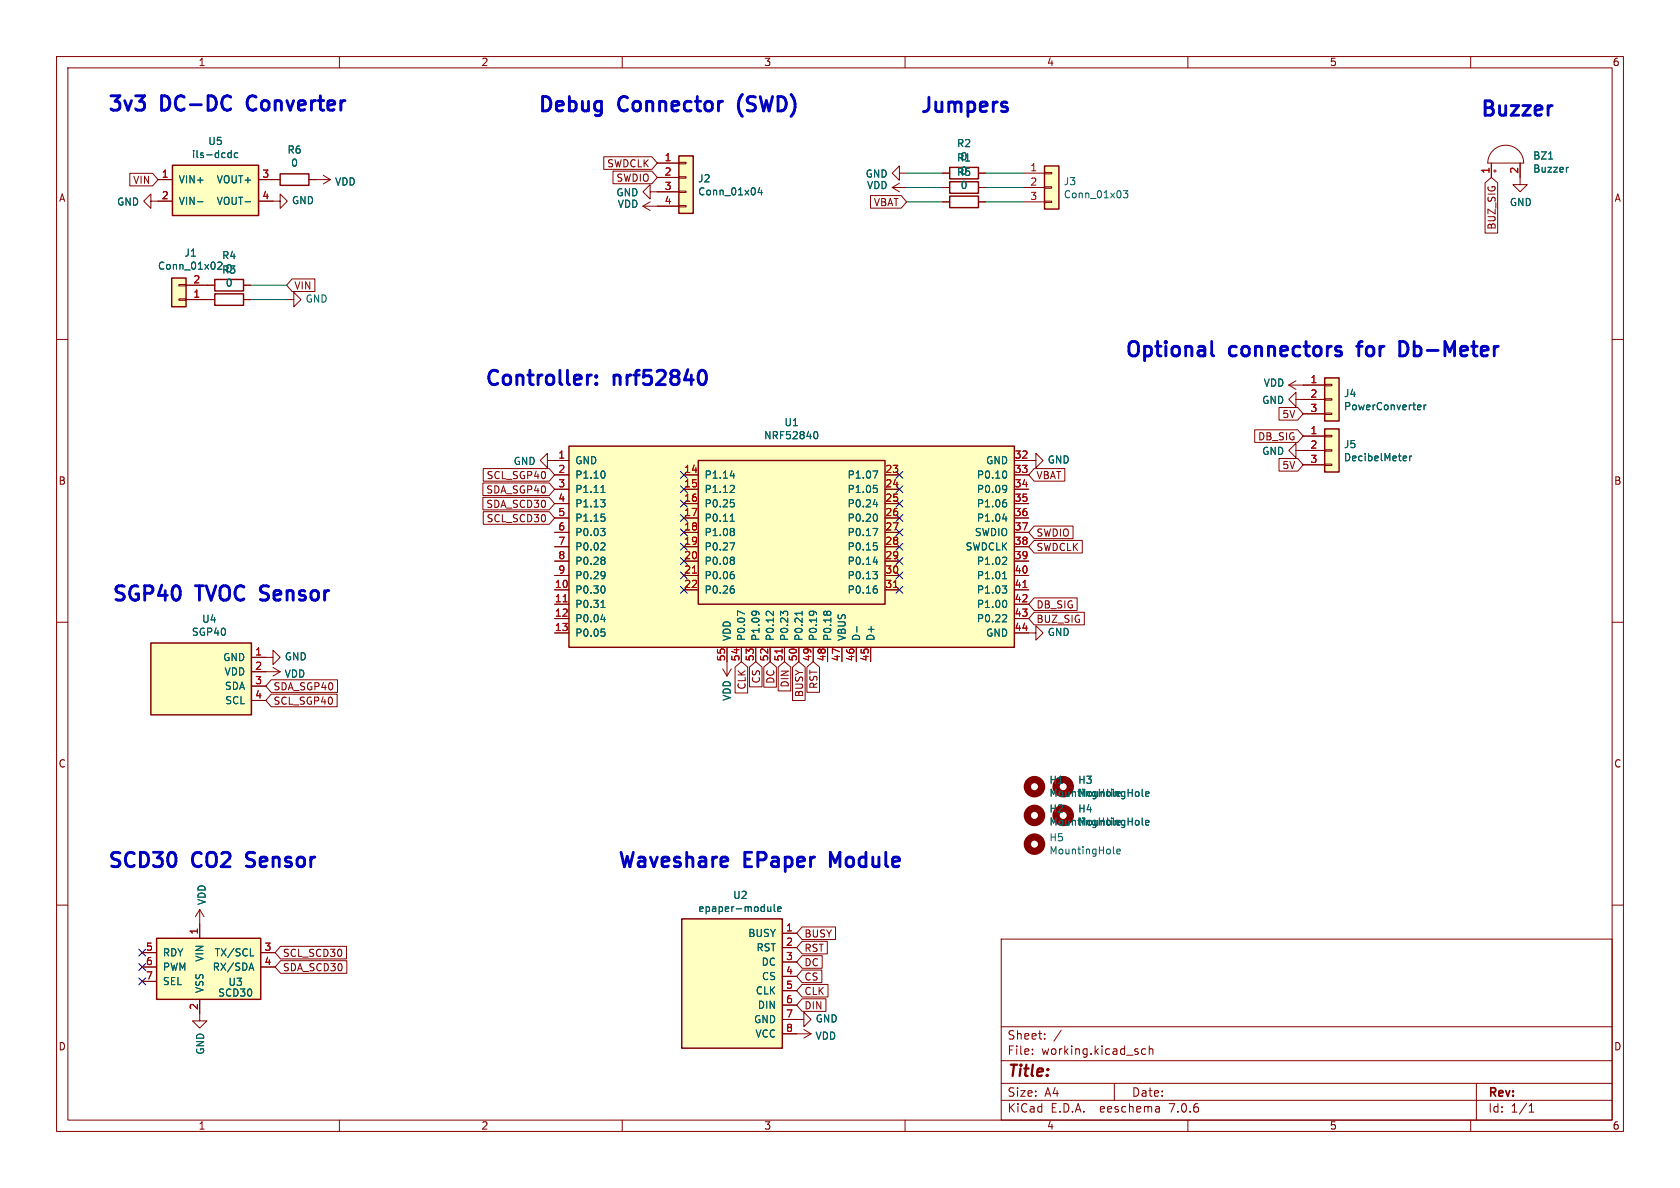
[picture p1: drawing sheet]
EESchema Schematic File Version 4
EELAYER 30 0
EELAYER END
$Descr A4 11693 8268
encoding utf-8
Sheet 1 1
Title ""
Date ""
Rev ""
Comp ""
Comment1 ""
Comment2 ""
Comment3 ""
Comment4 ""
$EndDescr
Text GLabel 5460 4605 3    50   Input ~ 0
DIN
Text GLabel 5160 4605 3    50   Input ~ 0
CLK
Text GLabel 5260 4605 3    50   Input ~ 0
CS
Text GLabel 5360 4605 3    50   Input ~ 0
DC
Text GLabel 5560 4605 3    50   Input ~ 0
BUSY
$Comp
L power:GND #PWR0101
U 1 1
P 7160 3205
F 0 "#PWR0101" H 7160 2955 50  0001 C CNN
F 1 "GND" V 7165 3077 50  0000 R CNN
F 2 "" H 7160 3205 50  0001 C CNN
F 3 "" H 7160 3205 50  0001 C CNN
	1    7160 3205
	0    -1   -1   0   
$EndComp
$Comp
L power:GND #PWR0102
U 1 1
P 3860 3205
F 0 "#PWR0102" H 3860 2955 50  0001 C CNN
F 1 "GND" V 3865 3077 50  0000 R CNN
F 2 "" H 3860 3205 50  0001 C CNN
F 3 "" H 3860 3205 50  0001 C CNN
	1    3860 3205
	0    1    1    0   
$EndComp
$Comp
L power:GND #PWR0103
U 1 1
P 7160 4405
F 0 "#PWR0103" H 7160 4155 50  0001 C CNN
F 1 "GND" V 7165 4277 50  0000 R CNN
F 2 "" H 7160 4405 50  0001 C CNN
F 3 "" H 7160 4405 50  0001 C CNN
	1    7160 4405
	0    -1   -1   0   
$EndComp
Text GLabel 7160 3705 2    50   Input ~ 0
SWDIO
Text GLabel 7160 3805 2    50   Input ~ 0
SWDCLK
Text GLabel 3860 3305 0    50   Input ~ 0
SCL_SGP40
Text GLabel 3860 3405 0    50   Input ~ 0
SDA_SGP40
Text GLabel 5545 6495 2    50   Input ~ 0
BUSY
Text GLabel 5545 6595 2    50   Input ~ 0
RST
Text GLabel 5545 6695 2    50   Input ~ 0
DC
Text GLabel 5545 6795 2    50   Input ~ 0
CS
Text GLabel 5545 6895 2    50   Input ~ 0
CLK
Text GLabel 5545 6995 2    50   Input ~ 0
DIN
$Comp
L power:GND #PWR0104
U 1 1
P 5545 7095
F 0 "#PWR0104" H 5545 6845 50  0001 C CNN
F 1 "GND" V 5550 6967 50  0000 R CNN
F 2 "" H 5545 7095 50  0001 C CNN
F 3 "" H 5545 7095 50  0001 C CNN
	1    5545 7095
	0    -1   -1   0   
$EndComp
$Comp
L power:VDD #PWR0105
U 1 1
P 5545 7195
F 0 "#PWR0105" H 5545 7045 50  0001 C CNN
F 1 "VDD" V 5560 7322 50  0000 L CNN
F 2 "" H 5545 7195 50  0001 C CNN
F 3 "" H 5545 7195 50  0001 C CNN
	1    5545 7195
	0    1    1    0   
$EndComp
Text GLabel 5660 4605 3    50   Input ~ 0
RST
$Comp
L epaper-module:epaper-module U2
U 1 1
P 5045 6895
F 0 "U2" H 5153 7560 50  0000 C CNN
F 1 "epaper-module" H 5153 7469 50  0000 C CNN
F 2 "waveshare-epaper-module:epaper-module" H 5045 6895 50  0001 C CNN
F 3 "" H 5045 6895 50  0001 C CNN
	1    5045 6895
	1    0    0    -1  
$EndComp
$Comp
L power:VDD #PWR0106
U 1 1
P 5060 4605
F 0 "#PWR0106" H 5060 4455 50  0001 C CNN
F 1 "VDD" V 5060 4730 50  0000 L CNN
F 2 "" H 5060 4605 50  0001 C CNN
F 3 "" H 5060 4605 50  0001 C CNN
	1    5060 4605
	-1   0    0    1   
$EndComp
$Comp
L nrf52-waveshare:NRF52840 U1
U 1 1
P 5560 3805
F 0 "U1" H 5510 4670 50  0000 C CNN
F 1 "NRF52840" H 5510 4579 50  0000 C CNN
F 2 "nrf52840-waveshare:nrf52-waveshare" H 5560 3805 50  0001 C CNN
F 3 "" H 5560 3805 50  0001 C CNN
	1    5560 3805
	1    0    0    -1  
$EndComp
$Comp
L scd30:SCD30 U3
U 1 1
P 1640 6880
F 0 "U3" H 1640 6925 50  0000 C CNN
F 1 "SCD30" H 1640 6850 50  0000 C CNN
F 2 "sensirion-scd30:scd30" H 1640 6880 50  0001 C CNN
F 3 "" H 1640 6880 50  0001 C CNN
	1    1640 6880
	1    0    0    -1  
$EndComp
$Comp
L power:VDD #PWR0107
U 1 1
P 1390 6430
F 0 "#PWR0107" H 1390 6280 50  0001 C CNN
F 1 "VDD" V 1405 6557 50  0000 L CNN
F 2 "" H 1390 6430 50  0001 C CNN
F 3 "" H 1390 6430 50  0001 C CNN
	1    1390 6430
	1    0    0    -1  
$EndComp
$Comp
L power:GND #PWR0108
U 1 1
P 1390 7055
F 0 "#PWR0108" H 1390 6805 50  0001 C CNN
F 1 "GND" V 1395 6927 50  0000 R CNN
F 2 "" H 1390 7055 50  0001 C CNN
F 3 "" H 1390 7055 50  0001 C CNN
	1    1390 7055
	1    0    0    -1  
$EndComp
NoConn ~ 990  6630
NoConn ~ 990  6730
NoConn ~ 990  6830
Text GLabel 1915 6630 2    50   Input ~ 0
SCL_SCD30
Text GLabel 1915 6730 2    50   Input ~ 0
SDA_SCD30
Text GLabel 1850 4875 2    50   Input ~ 0
SCL_SGP40
Text GLabel 1850 4775 2    50   Input ~ 0
SDA_SGP40
$Comp
L power:VDD #PWR0109
U 1 1
P 1850 4675
F 0 "#PWR0109" H 1850 4525 50  0001 C CNN
F 1 "VDD" V 1865 4802 50  0000 L CNN
F 2 "" H 1850 4675 50  0001 C CNN
F 3 "" H 1850 4675 50  0001 C CNN
	1    1850 4675
	0    1    1    0   
$EndComp
$Comp
L power:GND #PWR0110
U 1 1
P 1850 4575
F 0 "#PWR0110" H 1850 4325 50  0001 C CNN
F 1 "GND" V 1855 4447 50  0000 R CNN
F 2 "" H 1850 4575 50  0001 C CNN
F 3 "" H 1850 4575 50  0001 C CNN
	1    1850 4575
	0    -1   -1   0   
$EndComp
$Comp
L power:GND #PWR0111
U 1 1
P 1100 1400
F 0 "#PWR0111" H 1100 1150 50  0001 C CNN
F 1 "GND" V 1105 1272 50  0000 R CNN
F 2 "" H 1100 1400 50  0001 C CNN
F 3 "" H 1100 1400 50  0001 C CNN
	1    1100 1400
	0    1    1    0   
$EndComp
$Comp
L power:GND #PWR0112
U 1 1
P 1900 1400
F 0 "#PWR0112" H 1900 1150 50  0001 C CNN
F 1 "GND" V 1905 1272 50  0000 R CNN
F 2 "" H 1900 1400 50  0001 C CNN
F 3 "" H 1900 1400 50  0001 C CNN
	1    1900 1400
	0    -1   -1   0   
$EndComp
Text GLabel 1100 1250 0    50   Input ~ 0
VIN
$Comp
L power:VDD #PWR0113
U 1 1
P 2200 1250
F 0 "#PWR0113" H 2200 1100 50  0001 C CNN
F 1 "VDD" V 2215 1378 50  0000 L CNN
F 2 "" H 2200 1250 50  0001 C CNN
F 3 "" H 2200 1250 50  0001 C CNN
	1    2200 1250
	0    1    1    0   
$EndComp
$Comp
L power:GND #PWR0114
U 1 1
P 1995 2085
F 0 "#PWR0114" H 1995 1835 50  0001 C CNN
F 1 "GND" V 2000 1957 50  0000 R CNN
F 2 "" H 1995 2085 50  0001 C CNN
F 3 "" H 1995 2085 50  0001 C CNN
	1    1995 2085
	0    -1   -1   0   
$EndComp
Text GLabel 1995 1985 2    50   Input ~ 0
VIN
$Comp
L Connector_Generic:Conn_01x04 J2
U 1 1
P 4775 1235
F 0 "J2" H 4855 1227 50  0000 L CNN
F 1 "Conn_01x04" H 4855 1136 50  0000 L CNN
F 2 "Connector_JST:JST_EH_B4B-EH-A_1x04_P2.50mm_Vertical" H 4775 1235 50  0001 C CNN
F 3 "~" H 4775 1235 50  0001 C CNN
	1    4775 1235
	1    0    0    -1  
$EndComp
Text GLabel 4575 1235 0    50   Input ~ 0
SWDIO
Text GLabel 4575 1135 0    50   Input ~ 0
SWDCLK
Text Notes 3370 2700 0    100  ~ 20
Controller: nrf52840
Text Notes 3740 795  0    100  ~ 20
Debug Connector (SWD)
Text Notes 745  790  0    100  ~ 20
3v3 DC-DC Converter
Text Notes 775  4200 0    100  ~ 20
SGP40 TVOC Sensor
Text Notes 745  6055 0    100  ~ 20
SCD30 CO2 Sensor
Text Notes 4295 6055 0    100  ~ 20
Waveshare EPaper Module
NoConn ~ 4760 3305
NoConn ~ 4760 3405
NoConn ~ 4760 3505
NoConn ~ 4760 3605
NoConn ~ 4760 3705
NoConn ~ 4760 3805
NoConn ~ 4760 3905
NoConn ~ 4760 4005
NoConn ~ 4760 4105
NoConn ~ 6260 4105
NoConn ~ 6260 4005
NoConn ~ 6260 3905
NoConn ~ 6260 3805
NoConn ~ 6260 3705
NoConn ~ 6260 3605
NoConn ~ 6260 3505
NoConn ~ 6260 3405
NoConn ~ 6260 3305
Text GLabel 7160 3305 2    50   Input ~ 0
VBAT
$Comp
L Connector_Generic:Conn_01x03 J3
U 1 1
P 7320 1305
F 0 "J3" H 7400 1347 50  0000 L CNN
F 1 "Conn_01x03" H 7400 1256 50  0000 L CNN
F 2 "Connector_JST:JST_EH_B3B-EH-A_1x03_P2.50mm_Vertical" H 7320 1305 50  0001 C CNN
F 3 "~" H 7320 1305 50  0001 C CNN
	1    7320 1305
	1    0    0    -1  
$EndComp
Text GLabel 6310 1405 0    50   Input ~ 0
VBAT
$Comp
L power:GND #PWR0117
U 1 1
P 6310 1205
F 0 "#PWR0117" H 6310 955 50  0001 C CNN
F 1 "GND" V 6315 1077 50  0000 R CNN
F 2 "" H 6310 1205 50  0001 C CNN
F 3 "" H 6310 1205 50  0001 C CNN
	1    6310 1205
	0    1    1    0   
$EndComp
$Comp
L power:VDD #PWR0118
U 1 1
P 6310 1305
F 0 "#PWR0118" H 6310 1155 50  0001 C CNN
F 1 "VDD" V 6325 1433 50  0000 L CNN
F 2 "" H 6310 1305 50  0001 C CNN
F 3 "" H 6310 1305 50  0001 C CNN
	1    6310 1305
	0    -1   -1   0   
$EndComp
$Comp
L Device:R R1
U 1 1
P 6710 1305
F 0 "R1" V 6917 1305 50  0000 C CNN
F 1 "0" V 6826 1305 50  0000 C CNN
F 2 "Resistor_SMD:R_0805_2012Metric" V 6640 1305 50  0001 C CNN
F 3 "~" H 6710 1305 50  0001 C CNN
	1    6710 1305
	0    1    -1   0   
$EndComp
$Comp
L Device:R R2
U 1 1
P 6710 1205
F 0 "R2" V 6917 1205 50  0000 C CNN
F 1 "0" V 6826 1205 50  0000 C CNN
F 2 "Resistor_SMD:R_0805_2012Metric" V 6640 1205 50  0001 C CNN
F 3 "~" H 6710 1205 50  0001 C CNN
	1    6710 1205
	0    1    -1   0   
$EndComp
Wire Wire Line
	6310 1205 6560 1205
Wire Wire Line
	6860 1205 7120 1205
Wire Wire Line
	7120 1305 6860 1305
Wire Wire Line
	6560 1305 6310 1305
$Comp
L Device:R R3
U 1 1
P 1595 2085
F 0 "R3" V 1388 2085 50  0000 C CNN
F 1 "0" V 1479 2085 50  0000 C CNN
F 2 "Resistor_SMD:R_0805_2012Metric" V 1525 2085 50  0001 C CNN
F 3 "~" H 1595 2085 50  0001 C CNN
	1    1595 2085
	0    -1   1    0   
$EndComp
$Comp
L Device:R R4
U 1 1
P 1595 1985
F 0 "R4" V 1388 1985 50  0000 C CNN
F 1 "0" V 1479 1985 50  0000 C CNN
F 2 "Resistor_SMD:R_0805_2012Metric" V 1525 1985 50  0001 C CNN
F 3 "~" H 1595 1985 50  0001 C CNN
	1    1595 1985
	0    -1   1    0   
$EndComp
Wire Wire Line
	1995 1985 1745 1985
Wire Wire Line
	1745 2085 1995 2085
$Comp
L Connector_Generic:Conn_01x02 J1
U 1 1
P 1245 2085
F 0 "J1" H 1163 1760 50  0000 C CNN
F 1 "Conn_01x02" H 1163 1851 50  0000 C CNN
F 2 "Connector_JST:JST_EH_B2B-EH-A_1x02_P2.50mm_Vertical" H 1245 2085 50  0001 C CNN
F 3 "~" H 1245 2085 50  0001 C CNN
	1    1245 2085
	-1   0    0    1   
$EndComp
$Comp
L power:GND #PWR0115
U 1 1
P 4575 1335
F 0 "#PWR0115" H 4575 1085 50  0001 C CNN
F 1 "GND" V 4580 1207 50  0000 R CNN
F 2 "" H 4575 1335 50  0001 C CNN
F 3 "" H 4575 1335 50  0001 C CNN
	1    4575 1335
	0    1    1    0   
$EndComp
$Comp
L power:VDD #PWR0116
U 1 1
P 4575 1435
F 0 "#PWR0116" H 4575 1285 50  0001 C CNN
F 1 "VDD" V 4590 1563 50  0000 L CNN
F 2 "" H 4575 1435 50  0001 C CNN
F 3 "" H 4575 1435 50  0001 C CNN
	1    4575 1435
	0    -1   -1   0   
$EndComp
$Comp
L Device:Buzzer BZ1
U 1 1
P 10480 1135
F 0 "BZ1" V 10531 948 50  0000 R CNN
F 1 "Buzzer" V 10440 948 50  0000 R CNN
F 2 "PS1240P02BT:PS1240P02BT" V 10455 1235 50  0001 C CNN
F 3 "~" V 10455 1235 50  0001 C CNN
	1    10480 1135
	0    -1   -1   0   
$EndComp
Text GLabel 10380 1235 3    50   Input ~ 0
BUZ_SIG
$Comp
L power:GND #PWR0119
U 1 1
P 10580 1235
F 0 "#PWR0119" H 10580 985 50  0001 C CNN
F 1 "GND" H 10585 1062 50  0000 C CNN
F 2 "" H 10580 1235 50  0001 C CNN
F 3 "" H 10580 1235 50  0001 C CNN
	1    10580 1235
	1    0    0    -1  
$EndComp
$Comp
L Connector_Generic:Conn_01x03 J5
U 1 1
P 9270 3135
F 0 "J5" H 9350 3177 50  0000 L CNN
F 1 "DecibelMeter" H 9350 3086 50  0000 L CNN
F 2 "Connector_PinSocket_2.54mm:PinSocket_1x03_P2.54mm_Vertical" H 9270 3135 50  0001 C CNN
F 3 "~" H 9270 3135 50  0001 C CNN
	1    9270 3135
	1    0    0    -1  
$EndComp
$Comp
L Connector_Generic:Conn_01x03 J4
U 1 1
P 9270 2780
F 0 "J4" H 9350 2822 50  0000 L CNN
F 1 "PowerConverter" H 9350 2731 50  0000 L CNN
F 2 "Connector_PinSocket_2.54mm:PinSocket_1x03_P2.54mm_Vertical" H 9270 2780 50  0001 C CNN
F 3 "~" H 9270 2780 50  0001 C CNN
	1    9270 2780
	1    0    0    -1  
$EndComp
$Comp
L power:GND #PWR0120
U 1 1
P 9070 3135
F 0 "#PWR0120" H 9070 2885 50  0001 C CNN
F 1 "GND" V 9075 3007 50  0000 R CNN
F 2 "" H 9070 3135 50  0001 C CNN
F 3 "" H 9070 3135 50  0001 C CNN
	1    9070 3135
	0    1    1    0   
$EndComp
$Comp
L power:GND #PWR0121
U 1 1
P 9070 2780
F 0 "#PWR0121" H 9070 2530 50  0001 C CNN
F 1 "GND" V 9075 2652 50  0000 R CNN
F 2 "" H 9070 2780 50  0001 C CNN
F 3 "" H 9070 2780 50  0001 C CNN
	1    9070 2780
	0    1    1    0   
$EndComp
Text GLabel 9070 3235 0    50   Input ~ 0
5V
Text GLabel 9070 3035 0    50   Input ~ 0
DB_SIG
$Comp
L power:VDD #PWR0122
U 1 1
P 9070 2680
F 0 "#PWR0122" H 9070 2530 50  0001 C CNN
F 1 "VDD" V 9085 2807 50  0000 L CNN
F 2 "" H 9070 2680 50  0001 C CNN
F 3 "" H 9070 2680 50  0001 C CNN
	1    9070 2680
	0    -1   -1   0   
$EndComp
Text GLabel 9070 2880 0    50   Input ~ 0
5V
Text GLabel 3860 3605 0    50   Input ~ 0
SCL_SCD30
Text GLabel 3860 3505 0    50   Input ~ 0
SDA_SCD30
Text GLabel 7160 4305 2    50   Input ~ 0
BUZ_SIG
Text GLabel 7160 4205 2    50   Input ~ 0
DB_SIG
$Comp
L Device:R R5
U 1 1
P 6710 1405
F 0 "R5" V 6917 1405 50  0000 C CNN
F 1 "0" V 6826 1405 50  0000 C CNN
F 2 "Resistor_SMD:R_0805_2012Metric" V 6640 1405 50  0001 C CNN
F 3 "~" H 6710 1405 50  0001 C CNN
	1    6710 1405
	0    1    -1   0   
$EndComp
Wire Wire Line
	6860 1405 7120 1405
Wire Wire Line
	6310 1405 6560 1405
$Comp
L Mechanical:MountingHole H3
U 1 1
P 7400 5475
F 0 "H3" H 7500 5521 50  0000 L CNN
F 1 "MountingHole" H 7500 5430 50  0000 L CNN
F 2 "MountingHole:MountingHole_3mm" H 7400 5475 50  0001 C CNN
F 3 "~" H 7400 5475 50  0001 C CNN
	1    7400 5475
	1    0    0    -1  
$EndComp
$Comp
L Mechanical:MountingHole H1
U 1 1
P 7200 5475
F 0 "H1" H 7300 5521 50  0000 L CNN
F 1 "MountingHole" H 7300 5430 50  0000 L CNN
F 2 "MountingHole:MountingHole_3mm" H 7200 5475 50  0001 C CNN
F 3 "~" H 7200 5475 50  0001 C CNN
	1    7200 5475
	1    0    0    -1  
$EndComp
$Comp
L Mechanical:MountingHole H4
U 1 1
P 7400 5675
F 0 "H4" H 7500 5721 50  0000 L CNN
F 1 "MountingHole" H 7500 5630 50  0000 L CNN
F 2 "MountingHole:MountingHole_3mm" H 7400 5675 50  0001 C CNN
F 3 "~" H 7400 5675 50  0001 C CNN
	1    7400 5675
	1    0    0    -1  
$EndComp
$Comp
L Mechanical:MountingHole H2
U 1 1
P 7200 5675
F 0 "H2" H 7300 5721 50  0000 L CNN
F 1 "MountingHole" H 7300 5630 50  0000 L CNN
F 2 "MountingHole:MountingHole_3mm" H 7200 5675 50  0001 C CNN
F 3 "~" H 7200 5675 50  0001 C CNN
	1    7200 5675
	1    0    0    -1  
$EndComp
$Comp
L Mechanical:MountingHole H5
U 1 1
P 7200 5875
F 0 "H5" H 7300 5921 50  0000 L CNN
F 1 "MountingHole" H 7300 5830 50  0000 L CNN
F 2 "MountingHole:MountingHole_3mm" H 7200 5875 50  0001 C CNN
F 3 "~" H 7200 5875 50  0001 C CNN
	1    7200 5875
	1    0    0    -1  
$EndComp
$Comp
L Device:R R6
U 1 1
P 2050 1250
F 0 "R6" V 1843 1250 50  0000 C CNN
F 1 "0" V 1934 1250 50  0000 C CNN
F 2 "Resistor_SMD:R_0805_2012Metric" V 1980 1250 50  0001 C CNN
F 3 "~" H 2050 1250 50  0001 C CNN
	1    2050 1250
	0    -1   1    0   
$EndComp
$Comp
L sgp40:SGP40 U4
U 1 1
P 1350 4775
F 0 "U4" H 1457 5242 50  0000 C CNN
F 1 "SGP40" H 1457 5151 50  0000 C CNN
F 2 "sgp40-adafruit-breakout:sgp40-sparkx-breakout" H 1350 4775 50  0001 C CNN
F 3 "" H 1350 4775 50  0001 C CNN
	1    1350 4775
	1    0    0    -1  
$EndComp
$Comp
L ils-dcdc:ils-dcdc U5
U 1 1
P 1500 1350
F 0 "U5" H 1500 1717 50  0000 C CNN
F 1 "ils-dcdc" H 1500 1626 50  0000 C CNN
F 2 "ils-dcdc:ils-3v3dcdc" H 1500 1350 50  0001 C CNN
F 3 "" H 1500 1350 50  0001 C CNN
	1    1500 1350
	1    0    0    -1  
$EndComp
Text Notes 10300 825  0    100  ~ 20
Buzzer
Text Notes 7825 2500 0    100  ~ 20
Optional connectors for Db-Meter
Text Notes 6400 800  0    100  ~ 20
Jumpers
$EndSCHEMATC
